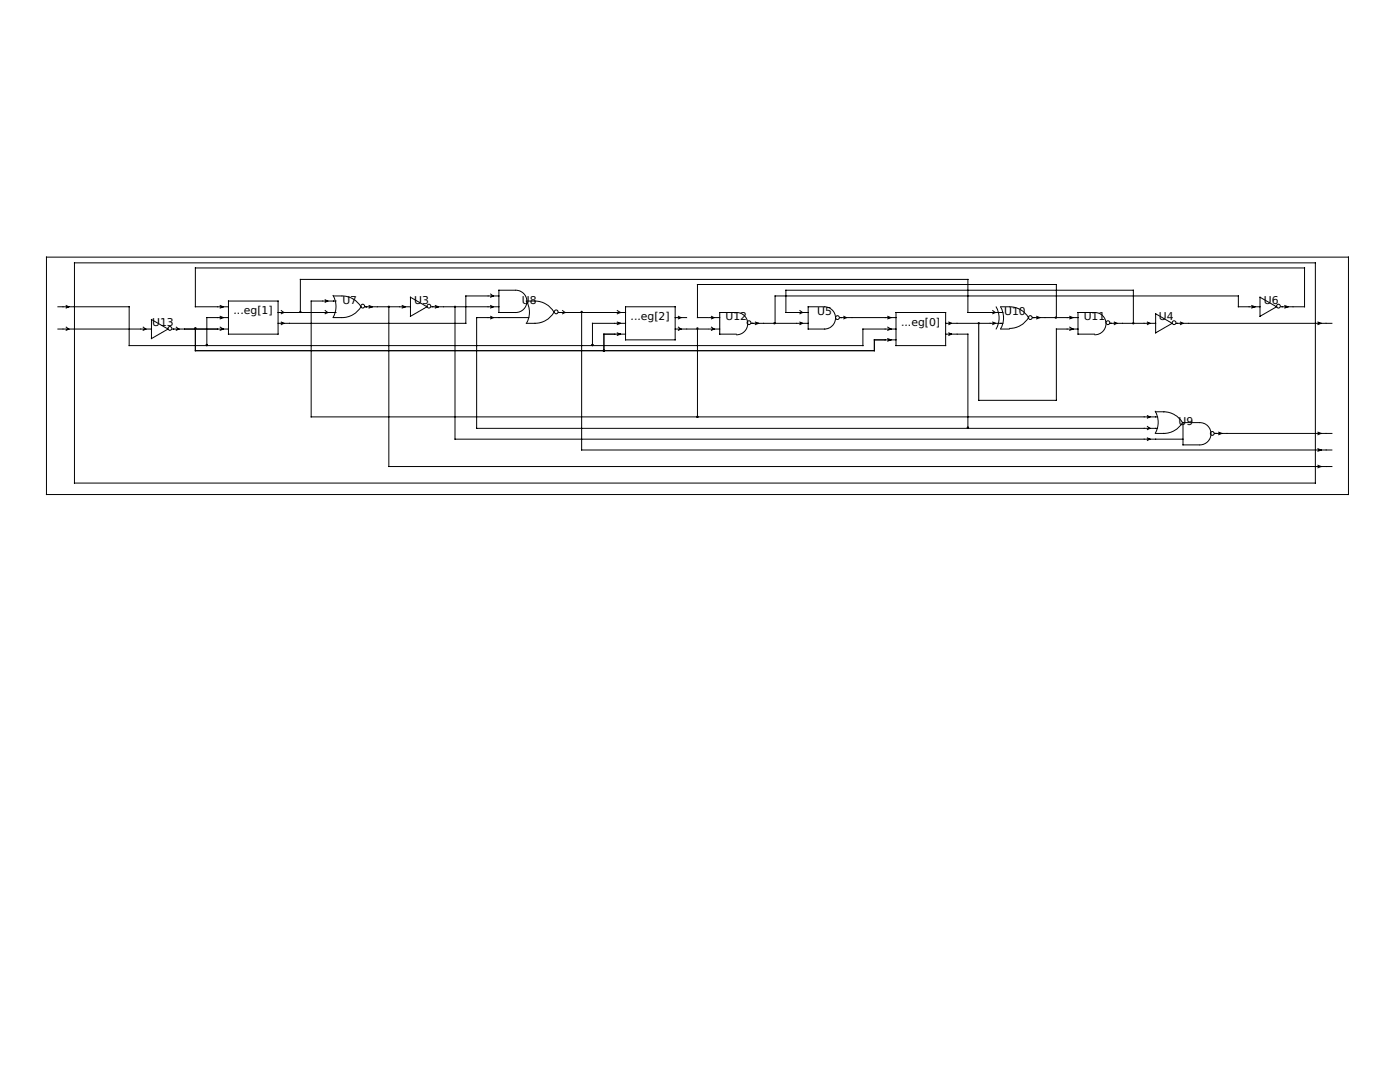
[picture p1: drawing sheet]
<svg xmlns="http://www.w3.org/2000/svg" width="279mm" height="216mm" viewBox="0 0 279 216" stroke-linecap="round" stroke-linejoin="round" font-family="sans-serif">
<g fill="none" stroke="#000" stroke-width=".2">
<path d="M9.3 51.3h259.8v47.4h-259.8zM14.9 52.5h247.6v43.9h-247.6zM64.9 59.8l.5 .3-.5 .2M66.5 59a4.4 4.4 0 0 1 0 4.3M66.5 59.1h1.7M68.3 59.1a4.4 4.4 0 0 1 3.8 2.1M81.9 59.3l3.3 1.9-3.3 1.9zM97.9 58.7l.5 .4-.5 .2M99.6 59.1h-6.6v5.4h-37.5M102.9 57.9h-3.3v4.5h3.3M102.9 57.9a2.22 2.22 0 0 1 2.3 2.2 2.22 2.22 0 0 1-2.3 2.3M251.5 59.3l3.3 1.9-3.3 1.9z"/>
<path d="M11.6 61.2h14.2v7.8h146.4v-3.3h6.6M11.6 65.7h18.6M13.2 61l.5 .2-.5 .3M13.2 65.3l.5 .4-.5 .2M28.6 65.3l.5 .4-.5 .2M30.2 63.8l3.3 1.9-3.3 1.9zM34.4 65.7h11.2M35.2 65.3l.5 .4-.5 .2M39 65.7v4.3h135.5v-2.2h4.3M43.9 61l.7 .2-.7 .3M43.9 63.1l.7 .3-.7 .2M43.9 65.3l.7 .4-.7 .2"/>
<path d="M45.6 60.1h9.9v6.6h-9.9zM45.6 61.2h-6.6v-7.7h221.4v7.7h-4.7M45.6 63.4h-4.3v5.6M55.5 62.4h11.6M56.1 62l.5 .4-.5 .2M56.1 64.3l.5 .2-.5 .3M59.9 62.4v-6.6h133.3v6.6h7M64.9 62l.5 .4-.5 .2M66.5 63.4h1.7M67.1 60.1h-5v23.1h168.9M72.1 61.2a4.4 4.4 0 0 1-3.8 2.2M72.9 61.2h9"/>
<path d="M73.7 61l.6 .2-.6 .3M77.6 61.2v31.9h188.2M80.3 61l.6 .2-.6 .3M86.1 61.2h13.5M86.9 61l.6 .2-.6 .3M90.8 61.2v26.4h145.3M97.9 61l.5 .2-.5 .3M97.9 63.1l.5 .3-.5 .2M105 60.1h1.8M105 64.5h1.8M105.1 60.1a4.4 4.4 0 0 1 0 4.4M105.5 63.4h-10.4v22.1h135.9"/>
<path d="M106.7 60.1a4.4 4.4 0 0 1 3.8 2.2M110.5 62.3a4.4 4.4 0 0 1-3.8 2.2M111.5 62.4h13.3M112.3 62l.5 .4-.5 .2M116.1 62.4v27.4h149.7M123.2 62l.6 .4-.6 .2M123.2 64.3l.6 .2-.6 .3M123.2 66.4l.6 .3-.6 .2M124.8 66.7h-4.3v3.3M124.8 61.2h9.9v6.6h-9.9zM124.8 64.5h-6.6v4.5M134.7 65.7h6.7"/>
<path d="M134.7 63.4h2.3M135.4 65.3l.5 .4-.5 .2M135.4 63.1l.5 .3-.5 .2M139.2 65.7v17.5M141.4 63.4h-2.2v-6.6h71.6v6.6M141.5 65.7h2.1M141.5 63.4h2.1M142 63.1l.5 .3-.5 .2M142 65.3l.5 .4-.5 .2M146.9 62.4h-3.3v4.3h3.3M147 62.4a2.22 2.22 0 0 1 2.2 2.2 2.22 2.22 0 0 1-2.2 2.2M150 64.5h11.3"/>
<path d="M150.7 64.3l.7 .2-.7 .3M159.6 62l.5 .4-.5 .2M159.6 64.3l.5 .2-.5 .3M161.3 62.4h-4.5v-4.5h69.4v6.6M164.5 61.2a2.22 2.22 0 0 1 2.3 2.2 2.22 2.22 0 0 1-2.3 2.3M164.6 61.2h-3.3v4.5h3.3M167.6 63.4h11.2M168.4 63.1l.5 .3-.5 .2M177.2 63.1l.6 .3-.6 .2M177.2 65.3l.6 .4-.6 .2M177.2 67.6l.6 .2-.6 .3M178.8 62.4h9.9v6.6h-9.9z"/>
<path d="M188.7 66.7h4.5v18.8M188.7 64.5h11.5M189.4 64.3l.5 .2-.5 .3M189.4 66.4l.5 .3-.5 .2M195.3 64.5v15.4h15.5v-14.2h4.3M198.1 62l.5 .4-.5 .2M198.1 64.3l.5 .2-.5 .3M198.8 61.2a4.4 4.4 0 0 1 0 4.4M199.7 61.2a4.4 4.4 0 0 1 0 4.4M199.8 61.2h1.6M199.8 65.7h1.6M201.5 61.2a4.4 4.4 0 0 1 3.8 2.2"/>
<path d="M205.3 63.3a4.4 4.4 0 0 1-3.8 2.2M206.1 63.4h9M206.9 63.1l.6 .3-.6 .2M213.5 63.1l.6 .3-.6 .2M213.5 65.3l.6 .4-.6 .2M218.4 62.4h-3.3v4.3h3.3M218.5 62.4a2.22 2.22 0 0 1 2.2 2.2 2.22 2.22 0 0 1-2.2 2.2M221.5 64.5h9.1M222.4 64.3l.5 .2-.5 .3M229 64.3l.5 .2-.5 .3M230.6 62.6l3.3 1.9-3.3 1.9zM234.7 64.5h31.1"/>
<path d="M235.6 64.3l.5 .2-.5 .3M249.8 61l.6 .2-.6 .3M251.5 61.2h-4.4v-2.1h-92.4v5.4M256.4 61l.6 .2-.6 .3M263 64.3l.7 .2-.7 .3M229 82.9l.5 .3-.5 .2M229 85.1l.5 .4-.5 .2M229 87.4l.5 .2-.5 .3M230.6 82.1a4.4 4.4 0 0 1 0 4.4M230.6 86.5h1.7M230.6 82.2h1.7M232.2 82.2a4.4 4.4 0 0 1 3.8 2.2"/>
<path d="M236 84.3a4.4 4.4 0 0 1-3.8 2.2M239.4 84.3h-3.3v4.5h3.3M239.5 84.3a2.22 2.22 0 0 1 2.2 2.3 2.22 2.22 0 0 1-2.2 2.2M242.4 86.5h23.4M243.2 86.2l.6 .3-.6 .2M263 86.2l.7 .3-.7 .2M263 89.5l.7 .3-.7 .2M263 92.8l.7 .3-.7 .2"/>
<circle cx="33.9" cy="65.5" r=".38"/>
<circle cx="39" cy="65.5" r=".13"/>
<circle cx="72.4" cy="61.1" r=".38"/>
<circle cx="85.6" cy="61.1" r=".38"/>
<circle cx="111" cy="62.2" r=".38"/>
<circle cx="120.5" cy="70" r=".13"/>
<circle cx="149.5" cy="64.4" r=".38"/>
<circle cx="167.1" cy="63.4" r=".38"/>
<circle cx="205.6" cy="63.4" r=".38"/>
<circle cx="221.1" cy="64.4" r=".38"/>
<circle cx="234.3" cy="64.4" r=".38"/>
<circle cx="255.1" cy="61.1" r=".38"/>
<circle cx="241.9" cy="86.5" r=".38"/>
</g>
<g fill="#000" stroke="#000" stroke-width=".2">
<circle cx="39" cy="65.5" r=".13"/>
<circle cx="41.3" cy="68.8" r=".13"/>
<circle cx="59.9" cy="62.2" r=".13"/>
<circle cx="77.6" cy="61.2" r=".13"/>
<circle cx="90.8" cy="61.2" r=".13"/>
<circle cx="116.1" cy="62.2" r=".13"/>
<circle cx="118.2" cy="68.8" r=".13"/>
<circle cx="120.5" cy="70" r=".13"/>
<circle cx="139.2" cy="65.5" r=".13"/>
<circle cx="154.6" cy="64.5" r=".13"/>
<circle cx="195.3" cy="64.5" r=".13"/>
<circle cx="210.7" cy="63.4" r=".13"/>
<circle cx="226.2" cy="64.5" r=".13"/>
<circle cx="139.2" cy="83.2" r=".13"/>
<circle cx="193.2" cy="85.3" r=".13"/>
</g>
<g font-size="2.2">
<text x="30.4" y="65">U13</text>
<text x="46.6" y="62.7">...eg[1]</text>
<text x="68.3" y="60.6">U7</text>
<text x="82.7" y="60.6">U3</text>
<text x="104.1" y="60.6">U8</text>
<text x="125.9" y="63.9">...eg[2]</text>
<text x="144.8" y="63.9">U12</text>
<text x="163.1" y="62.9">U5</text>
<text x="179.8" y="65">...eg[0]</text>
<text x="200.4" y="62.9">U10</text>
<text x="216.3" y="63.9">U11</text>
<text x="231.3" y="63.9">U4</text>
<text x="252.2" y="60.6">U6</text>
<text x="235.2" y="84.8">U9</text>
</g>
</svg>
